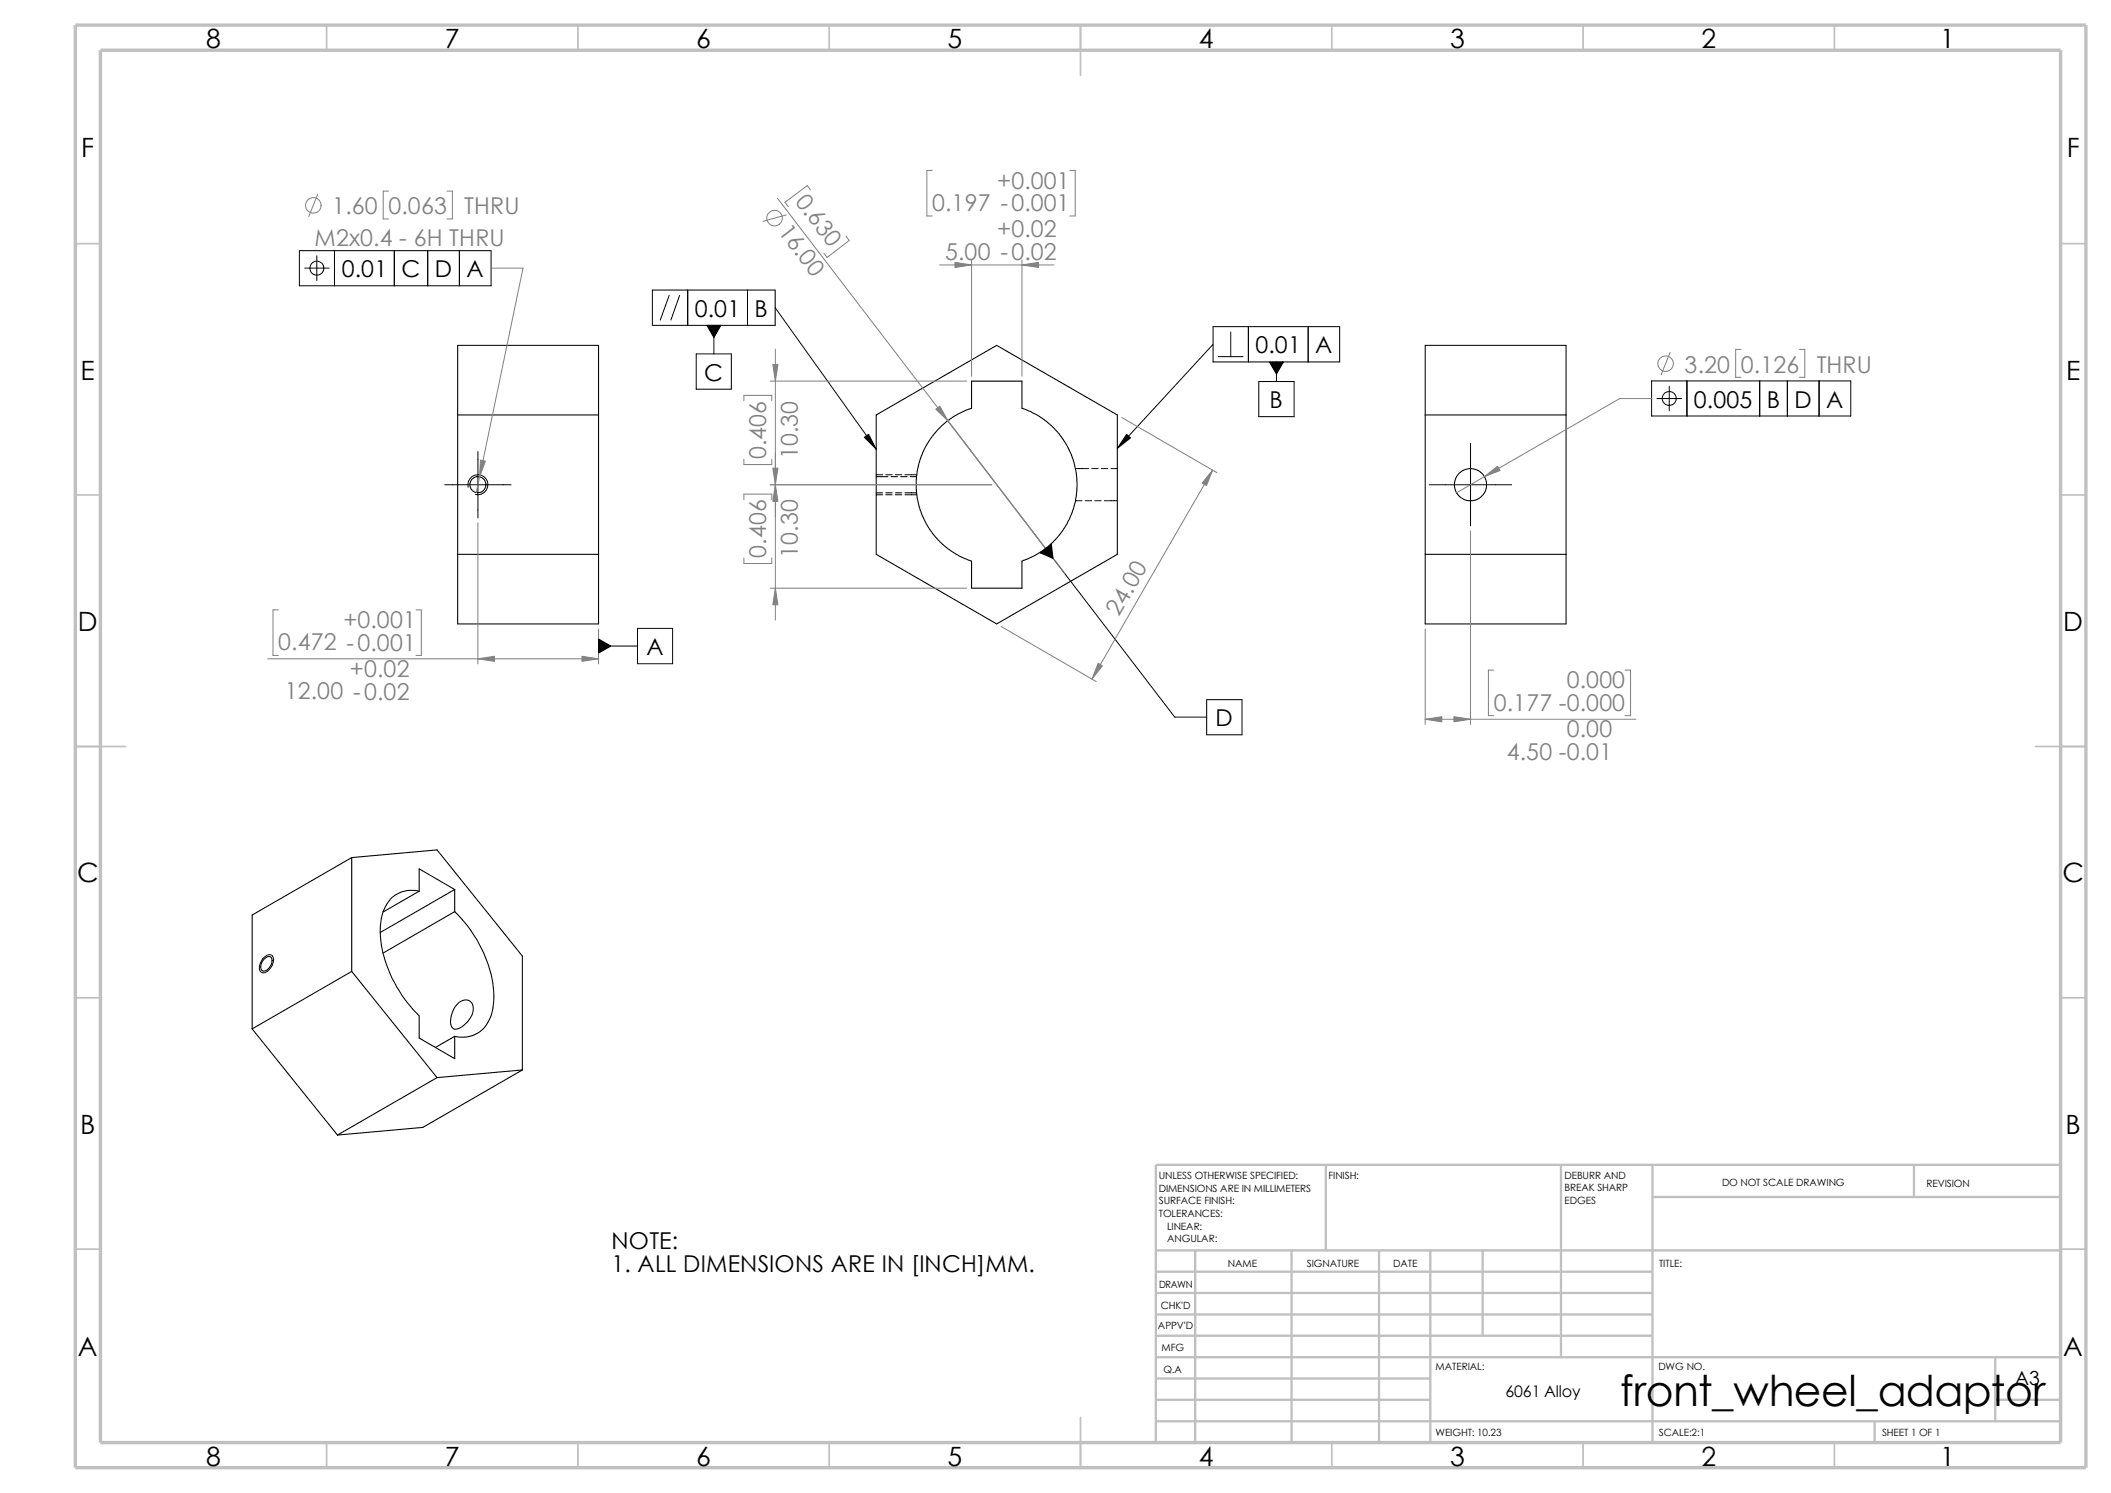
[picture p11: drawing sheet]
<svg xmlns="http://www.w3.org/2000/svg" width="420mm" height="297mm" viewBox="0 0 420 297" stroke-linecap="round" stroke-linejoin="round" font-family="sans-serif">
<g fill="none" stroke="#c0c0c0" stroke-width=".34">
<path d="M65 5v5M115 5v5M165 5v5M215 5v10M265 5v5M315 5v5M365 5v5M15 48.5h5M410 48.5h5M15 98.5h5M410 98.5h5M15 148.5h10"/>
<path d="M405 148.5h10M15 198.5h5M410 198.5h5M15 248.5h5M410 248.5h5M65 287v5M115 287v5M165 287v5M215 282v10M265 287v5M315 287v5M365 287v5"/>
</g>
<g fill="none" stroke="#c0c0c0" stroke-width=".47">
<path d="M263.8 231.7v17.1M310.6 231.7v38.3M328.8 238.1h81.2M328.8 231.7v55.3M380.8 231.7v6.4M410 231.7h-180v55.3M230 257.2h98.8M230 253h98.8M230 248.8h180M237.8 248.8v38.2M257 248.8v38.2M274.4 248.8v38.2"/>
<path d="M284.6 248.8v38.2M295 248.8v16.9M230 278.5h54.6M230 270h180M230 274.2h54.6M230 265.7h98.8M230 261.5h98.8M397 278.5h13M397 270v12.7M230 282.7h180M373 282.7v4.3"/>
</g>
<path d="M15 5h400v287h-400zM20 10h390v277h-390z" fill="none" stroke="#c0c0c0" stroke-width=".68" stroke-linecap="butt"/>
<g fill="none" stroke="#000" stroke-width=".2">
<path d="M59.6 49.9h38.1v7h-38.1zM60.6 53.3h4.9M63 50.9v4.9M66.5 49.9v7M78.4 49.9v7M85.1 49.9v7M91.4 49.9v7M129.8 57.7h24.4v7h-24.4zM133.1 58.8l-1.7 4.9M135.2 58.8l-1.7 4.9M136.8 57.7v7M148.7 57.7v7"/>
<path d="M138.5 70.4h7v7h-7zM142 64.7v5.7M154.2 61.2l20.1 28.2M241.3 68.5l-19 20.7M241.3 65h25.2v7h-25.2zM242.4 71h4.9M244.9 66v5M248.4 65v7M250.4 75.9h7.1v7h-7.1zM254 72v3.9M260.3 65v7M328.6 75.8h39.6v7h-39.6z"/>
<path d="M329.6 79.3h5M332.1 76.8v4.9M335.6 75.8v7M350.1 75.8v7M355.6 75.8v7M361.9 75.8v7M88.5 96.4h13.2M93.1 96.9a1.99 1.99 0 0 1 1.8-2.5 1.99 1.99 0 0 1 2.1 2.1 1.99 1.99 0 0 1-2.4 1.8M95.1 89.8v13.2M174.3 98h1.3M174.3 94.8h2.4M174.3 94.4h1.3"/>
<path d="M174.3 98.4h1.3M176.2 98h1.3M176.2 94.4h1.3M176.2 98.4h1.3M177.3 94.8h1.3M178.1 98h1.3M178.1 94.4h1.3M178.1 98.4h1.3M179.2 94.8h1.3M180 98h2.4M180 94.4h2.4M180 98.4h2.4"/>
<path d="M181.1 94.8h1.3M214 93.2h2.6M214 99.6h1.3M215.9 99.6h1.3M217.2 93.2h1.3M217.8 99.6h1.3M219.1 93.2h1.3M219.7 99.6h2.6M221 93.2h1.3M284.4 96.4h16.3M292.6 88.2v16.4M208 109.1l25.7 33.6h6.4"/>
<path d="M119.1 128.5h7.7M126.8 125h7v7h-7zM240.1 139.2h7v7h-7zM52.3 190.7a1.46 1.46 0 0 1 1.9-.6 2.54 2.54 0 0 1-1.9 3.4 1.13 1.13 0 0 1-.6-1.7z"/>
<circle cx="63" cy="53.3" r="1.41"/>
<circle cx="332.1" cy="79.3" r="1.4"/>
</g>
<g fill="none" stroke="#000" stroke-width=".21">
<path d="M91.1 68.7h28v55.4h-28zM283.5 68.7h28.1v55.4h-28.1zM91.1 82.5h28M174.3 82.5l24-13.8 24 13.8v27.8l-24 13.8-24-13.8zM203.3 81.2v-5.4h-10v5.4l-1.1 .4-2.3 1.2-1.5 1-1.6 1.4-1.3 1.5-1.1 1.6-.8 1.8-.6 1.5-.7 3.2v3.2l.7 3.4 1.3 2.9 1.3 2 1 1.1 1.5 1.4 2.6 1.7 2.6 1.1M203.3 81.2l2.9 1.3 2.1 1.4 2.4 2.3 1.6 2.5 1.2 2.7 .7 3.8-.1 3.6-.5 2.2-.7 2.1-.7 1.2-2.2 3-1.6 1.5-1.2 .9-2.1 1.2-1.8 .7v5.4h-10v-5.4M283.5 82.5h28.1M91.1 110.3h28M283.5 110.3h28.1M70 170.6v22.7M70 170.6l17-1.5 16.9 21.1v22.7M70 170.6l-19.8 11.4v22.7"/>
<path d="M83.4 177.3l-7.2 4.1M83.4 177.3a6 6 0 0 0-7.4 4.7 19.1 19.1 0 0 0 2.5 13.5 25.4 25.4 0 0 0 4.9 6.6v4.4l7.1 4.1v-4.4M90.5 177l-7.1-4.2v4.5M90.5 177v4.4M90.5 177l-14.9 8.5M52.5 190.8a.93 .93 0 0 1 1.6-.2 2.11 2.11 0 0 1-1.8 2.6 1.35 1.35 0 0 1 0-2.1zM70 193.3l-19.8 11.4M70 193.3l17 21.1M90.5 181.4a24.9 24.9 0 0 1 7.8 17.2 8.1 8.1 0 0 1-2.9 6.7 6.2 6.2 0 0 1-4.9 .9M90.5 181.4l-14.3 8.2M91.4 199.4a1.65 1.65 0 0 1 2-.3 1.65 1.65 0 0 1 .7 1.9 4.8 4.8 0 0 1-3.6 3.8 1.37 1.37 0 0 1-.9-1.6 5.5 5.5 0 0 1 1.8-3.8zM50.2 204.7l16.9 21.1"/>
<path d="M87 214.4l-19.9 11.4M90.5 206.2l-3.8 2.2M103.9 212.9l-16.9 1.5M103.9 212.9l-19.8 11.4-17 1.5"/>
<circle cx="95.1" cy="96.4" r="1.61"/>
<circle cx="292.5" cy="96.4" r="3.2"/>
</g>
<g fill="none" stroke="#808080" stroke-width=".2">
<path d="M63.2 38.7l-1.8 4.4M77.3 38h-1.1v5.6h1.1M88.9 38h1.1v5.6h-1.1M154.7 39.5l57.2 74.7M161.2 37.8l-.6-.9-4.4 3.4 .6 .8M185.5 33.9h-1.1v9.1h1.1M212.9 33.9h1v9.1h-1M97.7 53.3h6.4l-9.4 44.7M156.4 42.8l-4.6 1.2M168.3 47l.7 .8-4.5 3.4-.6-.8M186.9 52.7h22.8M193.3 51.7v23.1"/>
<path d="M203.3 51.7v23.1M148 79.7v-1h5.5v1M153.2 75.8h39.1M154.3 69.5v53.9M328.6 79.3h-6.4l-32.4 18.7M332.3 70.1l-1.8 4.4M346.4 69.5h-1.1v5.6h1.1M358 69.5h1.1v5.6h-1.1M148 91.4v1h5.5v-1M148 99.4v-1.1h5.5v1.1M153.2 96.4h44.1M223.2 83.1l18.9 10.9"/>
<path d="M241.3 93.5l-24 41.6M95.1 104v28.1M148 111v1.1h5.5v-1.1M153.2 117h39.1M292.6 105.6v38.5M53.3 131.1h65.8M55.4 121.3h-1.1v9.1h1.1M82.8 121.3h1v9.1h-1M119.1 125.1v7M199.2 124.6l18.9 11M283.5 125.1v19M297.2 133.3h-1.1v9.1h1.1"/>
<path d="M323.3 133.3h1.1v9.1h-1.1M283.5 143.1h42"/>
<circle cx="62.3" cy="40.9" r="1.56"/>
<circle cx="154.1" cy="43.4" r="1.55"/>
<circle cx="331.4" cy="72.3" r="1.56"/>
</g>
<g fill="#808080" stroke="#808080" stroke-width=".2">
<path d="M203.3 52.7l3.3-.5v1z"/>
<path d="M190 52.2l3.3 .5-3.3 .5z"/>
<path d="M153.8 72.5h1l-.5 3.3z"/>
<path d="M186.2 81.4l.8-.6 1.6 2.9z"/>
<path d="M241.3 93.5l-1.3 3.1-.8-.5z"/>
<path d="M218.5 132l.8 .5-2 2.6z"/>
<path d="M154.3 96.4l.5 3.3h-1z"/>
<path d="M154.3 117l.5 3.3h-1z"/>
<path d="M153.8 93.1h1l-.5 3.3z"/>
<path d="M115.8 130.6l3.3 .5-3.3 .5z"/>
<path d="M95.1 131.1l3.3-.5v1z"/>
<path d="M95.6 91.5l1 .2-1.2 3.2z"/>
<path d="M283.5 143.1l3.4-.5v1z"/>
<path d="M289.3 142.6l3.3 .5-3.3 .5z"/>
<path d="M295.3 94.8l2.6-2 .5 .8z"/>
</g>
<path d="M140.6 64.7h2.8l-1.4 2.4zM252.6 72h2.8l-1.4 2.4zM172 87l.8-.6 1.5 3zM224.2 86.4l.7 .7-2.6 2.1zM206.9 110l2.3-1.7 .3 2.8zM119.1 127.1l2.4 1.4-2.4 1.4z" fill="#000" stroke="#000" stroke-width=".2"/>
<text font-size="8.5" x="322.3" y="279.7">front_wheel_adaptor</text>
<g font-size="5.3">
<text x="41" y="9.6">8</text>
<text x="88.5" y="9.6">7</text>
<text x="138.5" y="9.6">6</text>
<text x="188.5" y="9.6">5</text>
<text x="238.5" y="9.6">4</text>
<text x="288.5" y="9.6">3</text>
<text x="338.5" y="9.6">2</text>
<text x="386" y="9.6">1</text>
<text x="16.2" y="31.3">F</text>
<text x="411.2" y="31.3">F</text>
<text x="16" y="75.6">E</text>
<text x="411" y="75.6">E</text>
<text x="15.5" y="125.6">D</text>
<text x="410.5" y="125.6">D</text>
<text x="15.3" y="175.6">C</text>
<text x="410.3" y="175.6">C</text>
<text x="16" y="225.6">B</text>
<text x="411" y="225.6">B</text>
<text x="15.5" y="269.8">A</text>
<text x="410.5" y="269.8">A</text>
<text x="41" y="291.6">8</text>
<text x="88.5" y="291.6">7</text>
<text x="138.5" y="291.6">6</text>
<text x="188.5" y="291.6">5</text>
<text x="238.5" y="291.6">4</text>
<text x="288.5" y="291.6">3</text>
<text x="338.5" y="291.6">2</text>
<text x="386" y="291.6">1</text>
</g>
<g font-size="4.6" fill="#808080">
<text x="158.1" y="40.2" transform="rotate(52 158.1 40.2)">0.630</text>
<text x="185.5" y="42">0.197 -0.001</text>
<text x="198.4" y="37.5">+0.001</text>
<text x="66.1" y="42.6">1.60</text>
<text x="77.3" y="42.6">0.063</text>
<text x="92.4" y="42.6">THRU</text>
<text x="154.7" y="46.1" transform="rotate(52 154.7 46.1)">16.0</text>
<text x="198.4" y="47.2">+0.02</text>
<text x="62.6" y="48.9">M2x0.4 - 6H THRU</text>
<text x="188" y="51.8">5.00 -0.02</text>
<text x="335.2" y="74.1">3.20</text>
<text x="346.4" y="74.1">0.126</text>
<text x="361.4" y="74.1">THRU</text>
<text x="152.4" y="91.4" transform="rotate(-90 152.4 91.4)">0.406</text>
<text x="158.7" y="91.4" transform="rotate(-90 158.7 91.4)">10.30</text>
<text x="152.4" y="111" transform="rotate(-90 152.4 111)">0.406</text>
<text x="158.7" y="111" transform="rotate(-90 158.7 111)">10.30</text>
<text x="68.3" y="124.9">+0.001</text>
<text x="222.6" y="122.7" transform="rotate(-60 222.6 122.7)">24.00</text>
<text x="55.4" y="129.4">0.472 -0.001</text>
<text x="69.6" y="134.7">+0.02</text>
<text x="311.7" y="136.9">0.000</text>
<text x="56.7" y="139.1">12.00 -0.02</text>
<text x="297.2" y="141.4">0.177 -0.000</text>
<text x="311.7" y="146.7">0.00</text>
<text x="299.8" y="151.2">4.50 -0.01</text>
</g>
<g font-size="4.6">
<text x="68" y="55.2">0.01</text>
<text x="79.9" y="55.2">C</text>
<text x="86.5" y="55.2">D</text>
<text x="92.8" y="55.2">A</text>
<text x="138.2" y="63">0.01</text>
<text x="150.1" y="63">B</text>
<text x="249.8" y="70.3">0.01</text>
<text x="261.7" y="70.3">A</text>
<text x="140.1" y="75.8">C</text>
<text x="252.6" y="81.2">B</text>
<text x="337" y="81.1">0.005</text>
<text x="351.5" y="81.1">B</text>
<text x="357" y="81.1">D</text>
<text x="363.3" y="81.1">A</text>
<text x="128.6" y="130.3">A</text>
<text x="241.9" y="144.5">D</text>
<text x="121.7" y="248.5">NOTE:</text>
<text x="121.7" y="253">1. ALL DIMENSIONS ARE IN [INCH]MM.</text>
</g>
<text font-size="3.9" x="400.9" y="275.5">A3</text>
<text font-size="3.2" x="299.5" y="277.9">6061 Alloy</text>
<g font-size="2">
<text x="230.5" y="234.6">UNLESS OTHERWISE SPECIFIED:</text>
<text x="230.5" y="237.1">DIMENSIONS ARE IN MILLIMETERS</text>
<text x="230.5" y="239.6">SURFACE FINISH:</text>
<text x="264.3" y="234.6">FINISH:</text>
<text x="311.3" y="239.5">EDGES</text>
<text x="311.3" y="234.5">DEBURR AND</text>
<text x="311.3" y="237">BREAK SHARP</text>
<text x="342.6" y="236">DO NOT SCALE DRAWING</text>
<text x="383.3" y="236.2">REVISION</text>
<text x="230.5" y="242.1">TOLERANCES:</text>
<text x="232.2" y="244.6">LINEAR:</text>
<text x="232.2" y="247.1">ANGULAR:</text>
<text x="260" y="252">SIGNATURE</text>
<text x="277.2" y="252">DATE</text>
<text x="330.1" y="252">TITLE:</text>
<text x="230.6" y="256.2">DRAWN</text>
<text x="244.3" y="252.1">NAME</text>
<text x="230.9" y="260.4">CHK'D</text>
<text x="230.4" y="264.5">APPV'D</text>
<text x="231.1" y="268.8">MFG</text>
<text x="231.5" y="273.1">Q.A</text>
<text x="285.6" y="272.5">MATERIAL:</text>
<text x="329.9" y="272.5">DWG NO.</text>
<text x="285.6" y="285.6">WEIGHT: 10.23</text>
<text x="330" y="285.6">SCALE:2:1</text>
<text x="374.4" y="285.6">SHEET 1 OF 1</text>
</g>
</svg>
